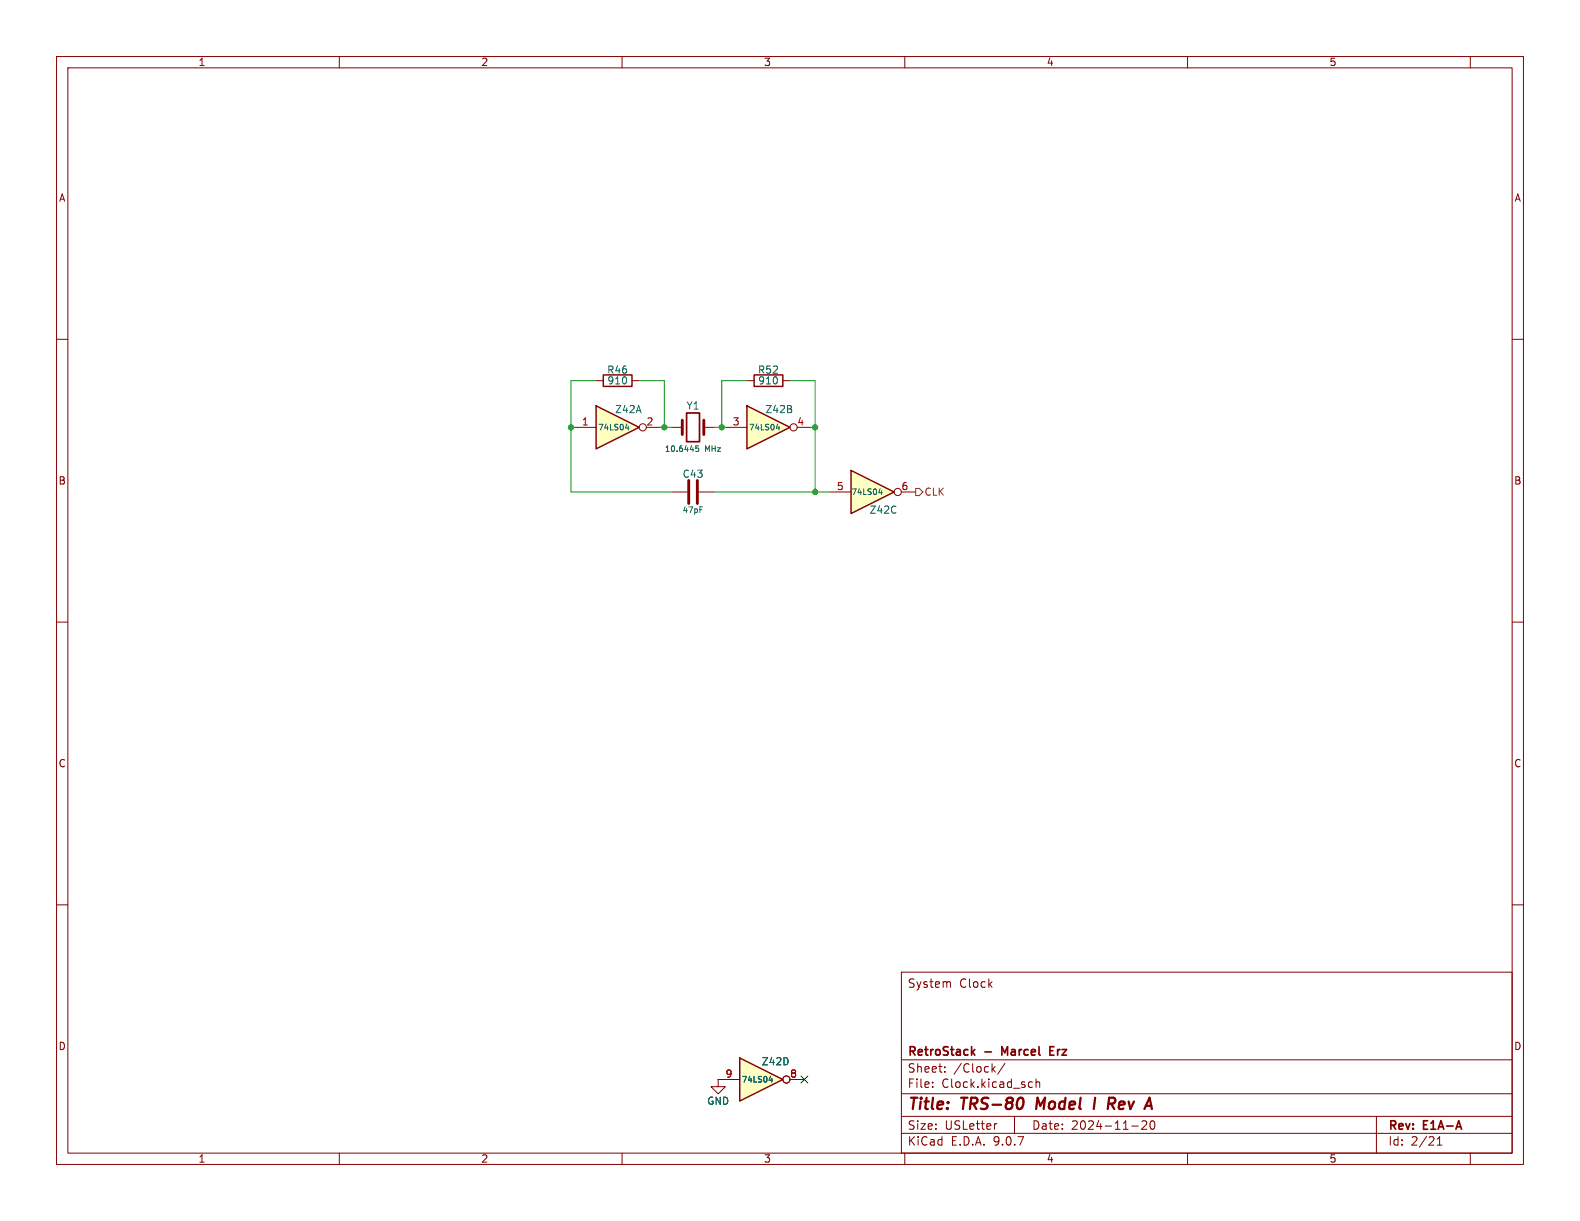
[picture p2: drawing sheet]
(kicad_sch
 (version 20250114)
 (generator "eeschema")
 (generator_version "9.0")
 (paper "USLetter")
 (title_block
  (title "TRS-80 Model I Rev A")
  (date "2024-11-20")
  (rev "E1A-A")
  (company "RetroStack - Marcel Erz")
  (comment 4 "System Clock"))
 (lib_symbols
  (symbol "74xx:74LS04" (exclude_from_sim no) (in_bom yes) (on_board yes)
   (property "Reference" "U" (at 0 1.27 0) (effects (font (size 1.27 1.27))))
   (property "Value" "74LS04" (at 0 -1.27 0) (effects (font (size 1.27 1.27))))
   (property "Footprint" "" (at 0 0 0) (effects (font (size 1.27 1.27)) (hide yes)))
   (property "Datasheet" "http://www.ti.com/lit/gpn/sn74LS04" (at 0 0 0) (effects (font (size 1.27 1.27)) (hide yes)))
   (property "Description" "Hex Inverter" (at 0 0 0) (effects (font (size 1.27 1.27)) (hide yes)))
   (property "ki_locked" "" (at 0 0 0) (effects (font (size 1.27 1.27))))
   (symbol "74LS04_1_0"
    (polyline (pts (xy -3.81 3.81) (xy -3.81 -3.81) (xy 3.81 0) (xy -3.81 3.81)) (stroke (width 0.254) (type default)) (fill (type background)))
    (pin input line (at -7.62 0 0) (length 3.81) (name "~" (effects (font (size 1.27 1.27)))) (number "1" (effects (font (size 1.27 1.27)))))
    (pin output inverted (at 7.62 0 180) (length 3.81) (name "~" (effects (font (size 1.27 1.27)))) (number "2" (effects (font (size 1.27 1.27))))))
   (symbol "74LS04_2_0"
    (polyline (pts (xy -3.81 3.81) (xy -3.81 -3.81) (xy 3.81 0) (xy -3.81 3.81)) (stroke (width 0.254) (type default)) (fill (type background)))
    (pin input line (at -7.62 0 0) (length 3.81) (name "~" (effects (font (size 1.27 1.27)))) (number "3" (effects (font (size 1.27 1.27)))))
    (pin output inverted (at 7.62 0 180) (length 3.81) (name "~" (effects (font (size 1.27 1.27)))) (number "4" (effects (font (size 1.27 1.27))))))
   (symbol "74LS04_3_0"
    (polyline (pts (xy -3.81 3.81) (xy -3.81 -3.81) (xy 3.81 0) (xy -3.81 3.81)) (stroke (width 0.254) (type default)) (fill (type background)))
    (pin input line (at -7.62 0 0) (length 3.81) (name "~" (effects (font (size 1.27 1.27)))) (number "5" (effects (font (size 1.27 1.27)))))
    (pin output inverted (at 7.62 0 180) (length 3.81) (name "~" (effects (font (size 1.27 1.27)))) (number "6" (effects (font (size 1.27 1.27))))))
   (symbol "74LS04_4_0"
    (polyline (pts (xy -3.81 3.81) (xy -3.81 -3.81) (xy 3.81 0) (xy -3.81 3.81)) (stroke (width 0.254) (type default)) (fill (type background)))
    (pin input line (at -7.62 0 0) (length 3.81) (name "~" (effects (font (size 1.27 1.27)))) (number "9" (effects (font (size 1.27 1.27)))))
    (pin output inverted (at 7.62 0 180) (length 3.81) (name "~" (effects (font (size 1.27 1.27)))) (number "8" (effects (font (size 1.27 1.27))))))
   (symbol "74LS04_5_0"
    (polyline (pts (xy -3.81 3.81) (xy -3.81 -3.81) (xy 3.81 0) (xy -3.81 3.81)) (stroke (width 0.254) (type default)) (fill (type background)))
    (pin input line (at -7.62 0 0) (length 3.81) (name "~" (effects (font (size 1.27 1.27)))) (number "11" (effects (font (size 1.27 1.27)))))
    (pin output inverted (at 7.62 0 180) (length 3.81) (name "~" (effects (font (size 1.27 1.27)))) (number "10" (effects (font (size 1.27 1.27))))))
   (symbol "74LS04_6_0"
    (polyline (pts (xy -3.81 3.81) (xy -3.81 -3.81) (xy 3.81 0) (xy -3.81 3.81)) (stroke (width 0.254) (type default)) (fill (type background)))
    (pin input line (at -7.62 0 0) (length 3.81) (name "~" (effects (font (size 1.27 1.27)))) (number "13" (effects (font (size 1.27 1.27)))))
    (pin output inverted (at 7.62 0 180) (length 3.81) (name "~" (effects (font (size 1.27 1.27)))) (number "12" (effects (font (size 1.27 1.27))))))
   (symbol "74LS04_7_0"
    (pin power_in line (at 0 12.7 270) (length 5.08) (name "VCC" (effects (font (size 1.27 1.27)))) (number "14" (effects (font (size 1.27 1.27)))))
    (pin power_in line (at 0 -12.7 90) (length 5.08) (name "GND" (effects (font (size 1.27 1.27)))) (number "7" (effects (font (size 1.27 1.27))))))
   (symbol "74LS04_7_1"
    (rectangle (start -5.08 7.62) (end 5.08 -7.62) (stroke (width 0.254) (type default)) (fill (type background))))
   (embedded_fonts no))
  (symbol "Device:C"
   (pin_numbers (hide yes))
   (pin_names
    (offset 0.254)) (exclude_from_sim no) (in_bom yes) (on_board yes)
   (property "Reference" "C" (at 0.635 2.54 0) (effects (font (size 1.27 1.27)) (justify left)))
   (property "Value" "C" (at 0.635 -2.54 0) (effects (font (size 1.27 1.27)) (justify left)))
   (property "Footprint" "" (at 0.9652 -3.81 0) (effects (font (size 1.27 1.27)) (hide yes)))
   (property "Datasheet" "~" (at 0 0 0) (effects (font (size 1.27 1.27)) (hide yes)))
   (property "Description" "Unpolarized capacitor" (at 0 0 0) (effects (font (size 1.27 1.27)) (hide yes)))
   (symbol "C_0_1"
    (polyline (pts (xy -2.032 0.762) (xy 2.032 0.762)) (stroke (width 0.508) (type default)) (fill (type none)))
    (polyline (pts (xy -2.032 -0.762) (xy 2.032 -0.762)) (stroke (width 0.508) (type default)) (fill (type none))))
   (symbol "C_1_1"
    (pin passive line (at 0 3.81 270) (length 2.794) (name "~" (effects (font (size 1.27 1.27)))) (number "1" (effects (font (size 1.27 1.27)))))
    (pin passive line (at 0 -3.81 90) (length 2.794) (name "~" (effects (font (size 1.27 1.27)))) (number "2" (effects (font (size 1.27 1.27))))))
   (embedded_fonts no))
  (symbol "Device:Crystal"
   (pin_numbers (hide yes))
   (pin_names
    (offset 1.016) (hide yes)) (exclude_from_sim no) (in_bom yes) (on_board yes)
   (property "Reference" "Y" (at 0 3.81 0) (effects (font (size 1.27 1.27))))
   (property "Value" "Crystal" (at 0 -3.81 0) (effects (font (size 1.27 1.27))))
   (property "Footprint" "" (at 0 0 0) (effects (font (size 1.27 1.27)) (hide yes)))
   (property "Datasheet" "~" (at 0 0 0) (effects (font (size 1.27 1.27)) (hide yes)))
   (property "Description" "Two pin crystal" (at 0 0 0) (effects (font (size 1.27 1.27)) (hide yes)))
   (symbol "Crystal_0_1"
    (polyline (pts (xy -2.54 0) (xy -1.905 0)) (stroke (width 0) (type default)) (fill (type none)))
    (polyline (pts (xy -1.905 -1.27) (xy -1.905 1.27)) (stroke (width 0.508) (type default)) (fill (type none)))
    (rectangle (start -1.143 2.54) (end 1.143 -2.54) (stroke (width 0.3048) (type default)) (fill (type none)))
    (polyline (pts (xy 1.905 -1.27) (xy 1.905 1.27)) (stroke (width 0.508) (type default)) (fill (type none)))
    (polyline (pts (xy 2.54 0) (xy 1.905 0)) (stroke (width 0) (type default)) (fill (type none))))
   (symbol "Crystal_1_1"
    (pin passive line (at -3.81 0 0) (length 1.27) (name "1" (effects (font (size 1.27 1.27)))) (number "1" (effects (font (size 1.27 1.27)))))
    (pin passive line (at 3.81 0 180) (length 1.27) (name "2" (effects (font (size 1.27 1.27)))) (number "2" (effects (font (size 1.27 1.27))))))
   (embedded_fonts no))
  (symbol "Device:R"
   (pin_numbers (hide yes))
   (pin_names
    (offset 0)) (exclude_from_sim no) (in_bom yes) (on_board yes)
   (property "Reference" "R" (at 2.032 0 90) (effects (font (size 1.27 1.27))))
   (property "Value" "R" (at 0 0 90) (effects (font (size 1.27 1.27))))
   (property "Footprint" "" (at -1.778 0 90) (effects (font (size 1.27 1.27)) (hide yes)))
   (property "Datasheet" "~" (at 0 0 0) (effects (font (size 1.27 1.27)) (hide yes)))
   (property "Description" "Resistor" (at 0 0 0) (effects (font (size 1.27 1.27)) (hide yes)))
   (symbol "R_0_1"
    (rectangle (start -1.016 -2.54) (end 1.016 2.54) (stroke (width 0.254) (type default)) (fill (type none))))
   (symbol "R_1_1"
    (pin passive line (at 0 3.81 270) (length 1.27) (name "~" (effects (font (size 1.27 1.27)))) (number "1" (effects (font (size 1.27 1.27)))))
    (pin passive line (at 0 -3.81 90) (length 1.27) (name "~" (effects (font (size 1.27 1.27)))) (number "2" (effects (font (size 1.27 1.27))))))
   (embedded_fonts no))
  (symbol "power:GND"
   (power)
   (pin_numbers (hide yes))
   (pin_names
    (offset 0) (hide yes)) (exclude_from_sim no) (in_bom yes) (on_board yes)
   (property "Reference" "#PWR" (at 0 -6.35 0) (effects (font (size 1.27 1.27)) (hide yes)))
   (property "Value" "GND" (at 0 -3.81 0) (effects (font (size 1.27 1.27))))
   (property "Footprint" "" (at 0 0 0) (effects (font (size 1.27 1.27)) (hide yes)))
   (property "Datasheet" "" (at 0 0 0) (effects (font (size 1.27 1.27)) (hide yes)))
   (property "Description" "Power symbol creates a global label with name \"GND\" , ground" (at 0 0 0) (effects (font (size 1.27 1.27)) (hide yes)))
   (symbol "GND_0_1"
    (polyline (pts (xy 0 0) (xy 0 -1.27) (xy 1.27 -1.27) (xy 0 -2.54) (xy -1.27 -1.27) (xy 0 -1.27)) (stroke (width 0) (type default)) (fill (type none))))
   (symbol "GND_1_1"
    (pin power_in line (at 0 0 270) (length 0) (name "~" (effects (font (size 1.27 1.27)))) (number "1" (effects (font (size 1.27 1.27))))))
   (embedded_fonts no)))
 (junction
  (at 127.635 75.565)
  (diameter 0)
  (color 0 0 0 0))
 (junction
  (at 100.965 75.565)
  (diameter 0)
  (color 0 0 0 0))
 (junction
  (at 117.475 75.565)
  (diameter 0)
  (color 0 0 0 0))
 (junction
  (at 144.145 86.995)
  (diameter 0)
  (color 0 0 0 0))
 (junction
  (at 144.145 75.565)
  (diameter 0)
  (color 0 0 0 0))
 (no_connect
  (at 142.24 190.881))
 (wire
  (pts (xy 143.51 75.565) (xy 144.145 75.565))
  (stroke (width 0) (type default)))
 (wire
  (pts (xy 100.965 67.31) (xy 105.41 67.31))
  (stroke (width 0) (type default)))
 (wire
  (pts (xy 126.365 75.565) (xy 127.635 75.565))
  (stroke (width 0) (type default)))
 (wire
  (pts (xy 144.145 75.565) (xy 144.145 67.31))
  (stroke (width 0) (type default)))
 (wire
  (pts (xy 144.145 86.995) (xy 144.145 75.565))
  (stroke (width 0) (type default)))
 (wire
  (pts (xy 113.03 67.31) (xy 117.475 67.31))
  (stroke (width 0) (type default)))
 (wire
  (pts (xy 126.365 86.995) (xy 144.145 86.995))
  (stroke (width 0) (type default)))
 (wire
  (pts (xy 117.475 75.565) (xy 118.745 75.565))
  (stroke (width 0) (type default)))
 (wire
  (pts (xy 127.635 67.31) (xy 127.635 75.565))
  (stroke (width 0) (type default)))
 (wire
  (pts (xy 127.635 75.565) (xy 128.27 75.565))
  (stroke (width 0) (type default)))
 (wire
  (pts (xy 139.7 67.31) (xy 144.145 67.31))
  (stroke (width 0) (type default)))
 (wire
  (pts (xy 132.08 67.31) (xy 127.635 67.31))
  (stroke (width 0) (type default)))
 (wire
  (pts (xy 100.965 86.995) (xy 100.965 75.565))
  (stroke (width 0) (type default)))
 (wire
  (pts (xy 116.84 75.565) (xy 117.475 75.565))
  (stroke (width 0) (type default)))
 (wire
  (pts (xy 146.685 86.995) (xy 144.145 86.995))
  (stroke (width 0) (type default)))
 (wire
  (pts (xy 117.475 67.31) (xy 117.475 75.565))
  (stroke (width 0) (type default)))
 (wire
  (pts (xy 101.6 75.565) (xy 100.965 75.565))
  (stroke (width 0) (type default)))
 (wire
  (pts (xy 100.965 75.565) (xy 100.965 67.31))
  (stroke (width 0) (type default)))
 (wire
  (pts (xy 118.745 86.995) (xy 100.965 86.995))
  (stroke (width 0) (type default)))
 (hierarchical_label "CLK"
  (shape output)
  (at 161.925 86.995 0)
  (effects (font (size 1.27 1.27)) (justify left)))
 (symbol
  (lib_id "Device:R")
  (at 135.89 67.31 90)
  (unit 1)
  (exclude_from_sim no)
  (in_bom yes)
  (on_board yes)
  (dnp no)
  (property "Reference" "R52" (at 135.89 65.405 90) (effects (font (size 1.27 1.27))))
  (property "Value" "910" (at 135.89 67.31 90) (effects (font (size 1.27 1.27))))
  (property "Footprint" "RetroStackLibrary:TRS80_Model_I_R_0.25W" (at 135.89 69.088 90) (effects (font (size 1.27 1.27)) (hide yes)))
  (property "Datasheet" "~" (at 135.89 67.31 0) (effects (font (size 1.27 1.27)) (hide yes)))
  (property "Description" "" (at 135.89 67.31 0) (effects (font (size 1.27 1.27)) (hide yes)))
  (pin "1")
  (pin "2")
  (instances (project "Replica" (path "" (reference "R52") (unit 1))) (project "TRS80_Model_I_G_E1" (path "" (reference "R52") (unit 1)))))
 (symbol
  (lib_id "74xx:74LS04")
  (at 154.305 86.995 0)
  (unit 3)
  (exclude_from_sim no)
  (in_bom yes)
  (on_board yes)
  (dnp no)
  (property "Reference" "Z42" (at 153.67 90.17 0) (effects (font (size 1.27 1.27)) (justify left)))
  (property "Value" "74LS04" (at 150.495 86.995 0) (effects (font (size 1 1)) (justify left)))
  (property "Footprint" "RetroStackLibrary:TRS80_Model_I_DIP14" (at 154.305 86.995 0) (effects (font (size 1.27 1.27)) (hide yes)))
  (property "Datasheet" "http://www.ti.com/lit/gpn/sn74LS04" (at 154.305 86.995 0) (effects (font (size 1.27 1.27)) (hide yes)))
  (property "Description" "" (at 154.305 86.995 0) (effects (font (size 1.27 1.27)) (hide yes)))
  (pin "1")
  (pin "2")
  (pin "3")
  (pin "4")
  (pin "5")
  (pin "6")
  (pin "8")
  (pin "9")
  (pin "10")
  (pin "11")
  (pin "12")
  (pin "13")
  (pin "14")
  (pin "7")
  (instances (project "Replica" (path "" (reference "Z42") (unit 3))) (project "TRS80_Model_I_G_E1" (path "" (reference "Z42") (unit 3)))))
 (symbol
  (lib_id "74xx:74LS04")
  (at 135.89 75.565 0)
  (unit 2)
  (exclude_from_sim no)
  (in_bom yes)
  (on_board yes)
  (dnp no)
  (property "Reference" "Z42" (at 137.795 72.39 0) (effects (font (size 1.27 1.27))))
  (property "Value" "74LS04" (at 135.255 75.565 0) (effects (font (size 1 1))))
  (property "Footprint" "RetroStackLibrary:TRS80_Model_I_DIP14" (at 135.89 75.565 0) (effects (font (size 1.27 1.27)) (hide yes)))
  (property "Datasheet" "http://www.ti.com/lit/gpn/sn74LS04" (at 135.89 75.565 0) (effects (font (size 1.27 1.27)) (hide yes)))
  (property "Description" "" (at 135.89 75.565 0) (effects (font (size 1.27 1.27)) (hide yes)))
  (pin "1")
  (pin "2")
  (pin "3")
  (pin "4")
  (pin "5")
  (pin "6")
  (pin "8")
  (pin "9")
  (pin "10")
  (pin "11")
  (pin "12")
  (pin "13")
  (pin "14")
  (pin "7")
  (instances (project "Replica" (path "" (reference "Z42") (unit 2))) (project "TRS80_Model_I_G_E1" (path "" (reference "Z42") (unit 2)))))
 (symbol
  (lib_id "Device:Crystal")
  (at 122.555 75.565 0)
  (unit 1)
  (exclude_from_sim no)
  (in_bom yes)
  (on_board yes)
  (dnp no)
  (property "Reference" "Y1" (at 122.555 71.755 0) (effects (font (size 1.27 1.27))))
  (property "Value" "10.6445 MHz" (at 122.555 79.375 0) (effects (font (size 1 1))))
  (property "Footprint" "RetroStackLibrary:TRS80_Model_I_Crystal" (at 122.555 75.565 0) (effects (font (size 1.27 1.27)) (hide yes)))
  (property "Datasheet" "~" (at 122.555 75.565 0) (effects (font (size 1.27 1.27)) (hide yes)))
  (property "Description" "" (at 122.555 75.565 0) (effects (font (size 1.27 1.27)) (hide yes)))
  (pin "1")
  (pin "2")
  (instances (project "Replica" (path "" (reference "Y1") (unit 1))) (project "TRS80_Model_I_G_E1" (path "" (reference "Y1") (unit 1)))))
 (symbol
  (lib_id "74xx:74LS04")
  (at 109.22 75.565 0)
  (unit 1)
  (exclude_from_sim no)
  (in_bom yes)
  (on_board yes)
  (dnp no)
  (property "Reference" "Z42" (at 111.125 72.39 0) (effects (font (size 1.27 1.27))))
  (property "Value" "74LS04" (at 108.585 75.565 0) (effects (font (size 1 1))))
  (property "Footprint" "RetroStackLibrary:TRS80_Model_I_DIP14" (at 109.22 75.565 0) (effects (font (size 1.27 1.27)) (hide yes)))
  (property "Datasheet" "http://www.ti.com/lit/gpn/sn74LS04" (at 109.22 75.565 0) (effects (font (size 1.27 1.27)) (hide yes)))
  (property "Description" "" (at 109.22 75.565 0) (effects (font (size 1.27 1.27)) (hide yes)))
  (pin "1")
  (pin "2")
  (pin "3")
  (pin "4")
  (pin "5")
  (pin "6")
  (pin "8")
  (pin "9")
  (pin "10")
  (pin "11")
  (pin "12")
  (pin "13")
  (pin "14")
  (pin "7")
  (instances (project "Replica" (path "" (reference "Z42") (unit 1))) (project "TRS80_Model_I_G_E1" (path "" (reference "Z42") (unit 1)))))
 (symbol
  (lib_id "power:GND")
  (at 127 190.881 0)
  (unit 1)
  (exclude_from_sim no)
  (in_bom yes)
  (on_board yes)
  (dnp no)
  (property "Reference" "#PWR05" (at 127 197.231 0) (effects (font (size 1.27 1.27)) (hide yes)))
  (property "Value" "GND" (at 127 194.691 0) (effects (font (size 1.27 1.27))))
  (property "Footprint" "" (at 127 190.881 0) (effects (font (size 1.27 1.27)) (hide yes)))
  (property "Datasheet" "" (at 127 190.881 0) (effects (font (size 1.27 1.27)) (hide yes)))
  (property "Description" "Power symbol creates a global label with name \"GND\" , ground" (at 127 190.881 0) (effects (font (size 1.27 1.27)) (hide yes)))
  (pin "1"))
 (symbol
  (lib_id "Device:R")
  (at 109.22 67.31 90)
  (unit 1)
  (exclude_from_sim no)
  (in_bom yes)
  (on_board yes)
  (dnp no)
  (property "Reference" "R46" (at 109.22 65.405 90) (effects (font (size 1.27 1.27))))
  (property "Value" "910" (at 109.22 67.31 90) (effects (font (size 1.27 1.27))))
  (property "Footprint" "RetroStackLibrary:TRS80_Model_I_R_0.25W" (at 109.22 69.088 90) (effects (font (size 1.27 1.27)) (hide yes)))
  (property "Datasheet" "~" (at 109.22 67.31 0) (effects (font (size 1.27 1.27)) (hide yes)))
  (property "Description" "" (at 109.22 67.31 0) (effects (font (size 1.27 1.27)) (hide yes)))
  (pin "1")
  (pin "2")
  (instances (project "Replica" (path "" (reference "R46") (unit 1))) (project "TRS80_Model_I_G_E1" (path "" (reference "R46") (unit 1)))))
 (symbol
  (lib_id "74xx:74LS04")
  (at 134.62 190.881 0)
  (unit 4)
  (exclude_from_sim no)
  (in_bom yes)
  (on_board yes)
  (dnp no)
  (property "Reference" "Z42" (at 137.16 187.706 0) (effects (font (size 1.27 1.27))))
  (property "Value" "74LS04" (at 133.985 190.881 0) (effects (font (size 1 1))))
  (property "Footprint" "RetroStackLibrary:TRS80_Model_I_DIP14" (at 134.62 190.881 0) (effects (font (size 1.27 1.27)) (hide yes)))
  (property "Datasheet" "http://www.ti.com/lit/gpn/sn74LS04" (at 134.62 190.881 0) (effects (font (size 1.27 1.27)) (hide yes)))
  (property "Description" "" (at 134.62 190.881 0) (effects (font (size 1.27 1.27)) (hide yes)))
  (pin "1")
  (pin "2")
  (pin "3")
  (pin "4")
  (pin "5")
  (pin "6")
  (pin "8")
  (pin "9")
  (pin "10")
  (pin "11")
  (pin "12")
  (pin "13")
  (pin "14")
  (pin "7"))
 (symbol
  (lib_id "Device:C")
  (at 122.555 86.995 90)
  (unit 1)
  (exclude_from_sim no)
  (in_bom yes)
  (on_board yes)
  (dnp no)
  (property "Reference" "C43" (at 122.555 83.82 90) (effects (font (size 1.27 1.27))))
  (property "Value" "47pF" (at 122.555 90.17 90) (effects (font (size 1 1))))
  (property "Footprint" "RetroStackLibrary:TRS80_Model_I_C_Disc_9.5L_4W_6P_Small" (at 126.365 86.0298 0) (effects (font (size 1.27 1.27)) (hide yes)))
  (property "Datasheet" "~" (at 122.555 86.995 0) (effects (font (size 1.27 1.27)) (hide yes)))
  (property "Description" "" (at 122.555 86.995 0) (effects (font (size 1.27 1.27)) (hide yes)))
  (pin "1")
  (pin "2")
  (instances (project "Replica" (path "" (reference "C43") (unit 1))) (project "TRS80_Model_I_G_E1" (path "" (reference "C43") (unit 1))))))
